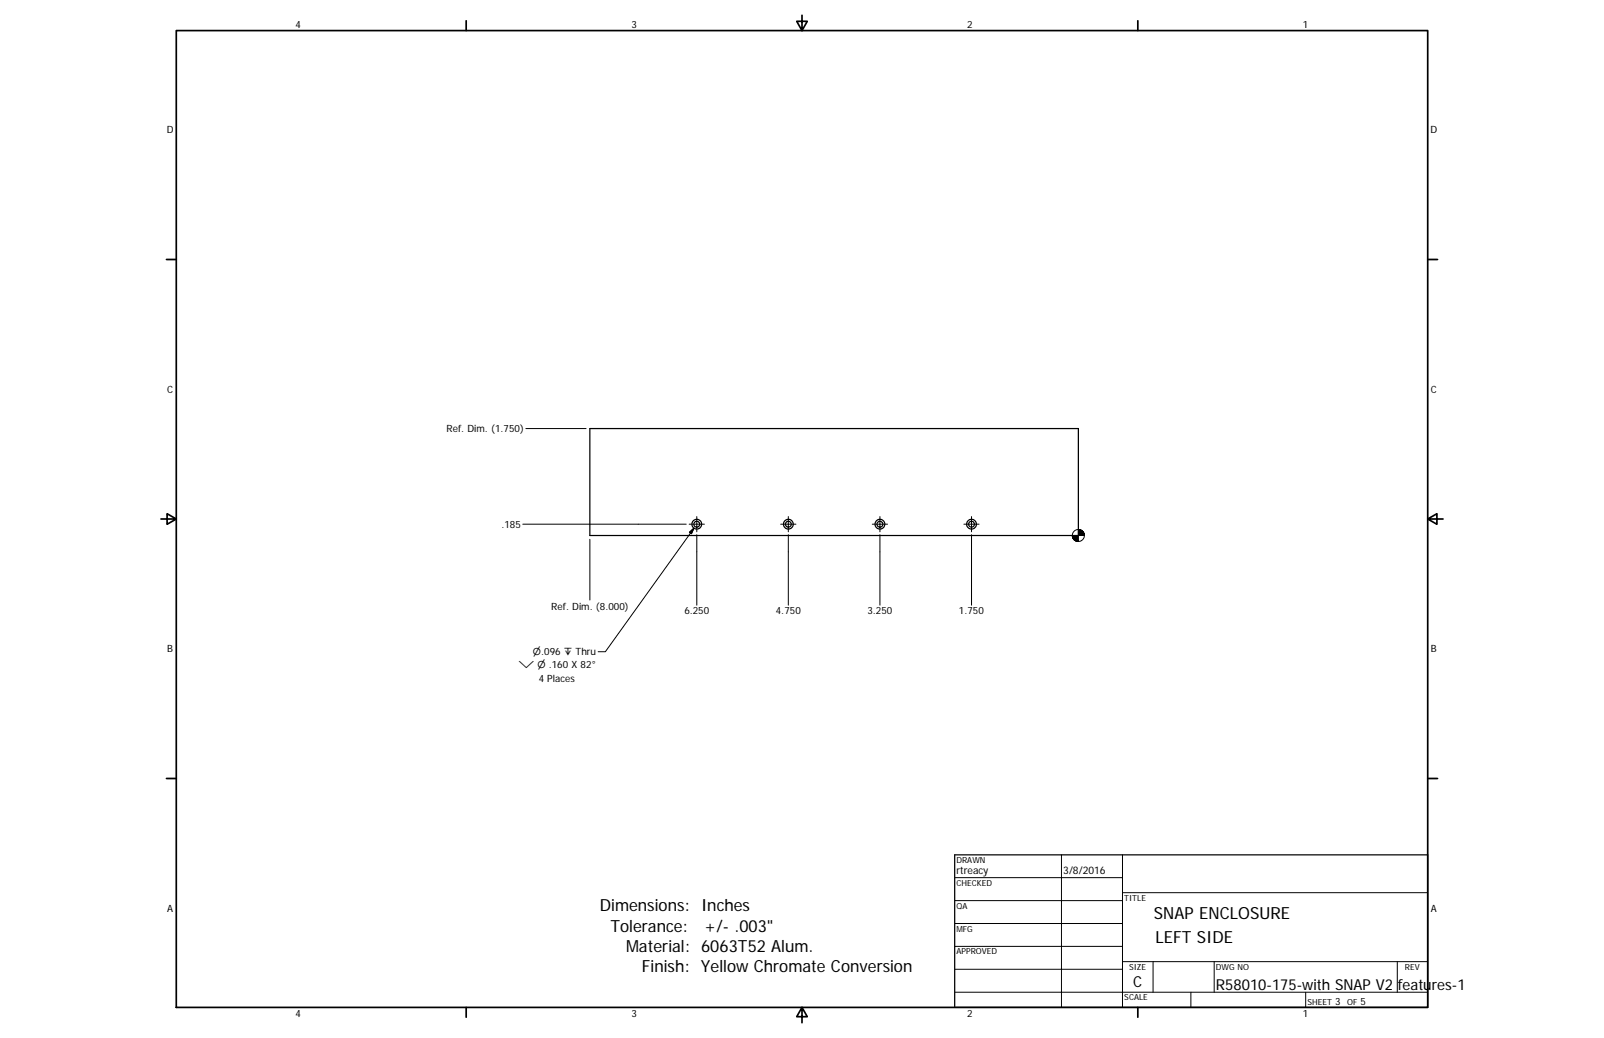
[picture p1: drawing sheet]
<svg xmlns="http://www.w3.org/2000/svg" width="432mm" height="279mm" viewBox="0 0 432 279" stroke-linecap="round" stroke-linejoin="round" font-family="sans-serif">
<g fill="none" stroke="#000" stroke-width=".33">
<path d="M158.8 115.4h131.5v28.7h-131.5zM257 230.1h127.3v41.1h-127.3z"/>
<circle cx="187.6" cy="141.1" r="1.31"/>
<circle cx="187.6" cy="141.1" r=".78"/>
<circle cx="212.2" cy="141.1" r=".78"/>
<circle cx="212.2" cy="141.1" r="1.31"/>
<circle cx="236.9" cy="141.1" r="1.31"/>
<circle cx="236.9" cy="141.1" r=".78"/>
<circle cx="261.5" cy="141.1" r=".78"/>
<circle cx="261.5" cy="141.1" r="1.32"/>
</g>
<g fill="none" stroke="#000" stroke-width=".46">
<path d="M47.5 8.2h336.8v263h-336.8zM125.5 5.6v2.6M215.9 4.1v4.1l-1.4-2.5h2.8l-1.4 2.5M306.3 5.6v2.6M44.8 69.8h2.7M384.3 69.8h2.7M43.3 139.7h4.2l-2.5-1.4v2.8l2.5-1.4M384.3 139.7l2.5 1.4v-2.8l-2.5 1.4h4.2M44.8 209.5h2.7M384.3 209.5h2.7M125.5 271.2v2.6M215.9 271.2l1.4 2.5h-2.8l1.4-2.5v4.1"/>
<path d="M306.3 271.2v2.6"/>
</g>
<g fill="none" stroke="#000" stroke-width=".27">
<path d="M141.6 115.4h16.2M187.6 139v4.2M212.2 139v4.2M236.9 139v4.2M261.5 139v4.2M140.7 141.1h44M158.8 145.2v16.3M185.5 141.1h4.1M185.6 143.3l1.2-1.1-.7 1.5zM186.8 142.2l-23.8 33.2h-2M187.6 143.9v19M210.2 141.1h4.1"/>
<path d="M212.2 143.9v19M234.8 141.1h4.1M236.9 143.9v19M259.5 141.1h4.1M261.5 143.9v19M257 236.2h45.2M285.8 230.1v41.1M302.2 230.1v41.1M257 242.4h45.2M257 248.6h45.2M257 254.7h45.2M302.2 258.8h82.1"/>
<path d="M302.2 240.3h82.1M310.4 258.8v8.3M326.9 258.8v8.3M376.2 258.8v8.3M257 267.1h127.3M257 260.9h45.2M320.6 267.1v4.1M351.5 267.1v4.1"/>
<circle cx="290.3" cy="144.1" r="1.62"/>
</g>
<g fill="#000" stroke="#000" stroke-width=".27">
<path d="M185.6 143.3l1.2-1.1-.7 1.5zM288.7 144.1l.1 .5zM288.7 144.1l.1 .7zM288.7 144.1l.2 .9zM288.7 144.1l.4 1.1zM288.7 144.1l.5 1.3zM288.7 144.1l.7 1.4zM288.7 144.1l.9 1.5zM288.7 144.1l1.1 1.6-.2-.1zM288.7 144.1l1.4 1.7zM288.7 144.1l1.6 1.7h-.2zM290.3 142.5l1.6 1.6h-1.6z"/>
<path d="M288.7 144.1h1.6v1.7zM291.8 143.7l.1 .4zM291.8 143.5l.1 .6zM291.6 143.3l.3 .8zM291.5 143.1l.4 1zM291.4 142.9l.5 1.2zM291.2 142.8l.7 1.3zM291 142.7l.9 1.4zM290.7 142.6l1.2 1.5zM290.5 142.5l1.4 1.6zM290.3 142.5h.2l1.4 1.6z"/>
</g>
<g font-size="4.5">
<text x="161.5" y="245.3">Dimensions: Inches</text>
<text x="164.3" y="250.7">Tolerance:</text>
<text x="189.6" y="250.7">+/- .003&quot;</text>
<text x="310.6" y="247.4">SNAP ENCLOSURE</text>
<text x="168.5" y="256.2">Material: 6063T52 Alum.</text>
<text x="311" y="253.7">LEFT SIDE</text>
<text x="172.8" y="261.6">Finish: Yellow Chromate Conversion</text>
</g>
<g font-size="4.1">
<text x="305.1" y="265.7">C</text>
<text x="327.3" y="266.5">R58010-175-with SNAP V2 features-1</text>
</g>
<g font-size="2.8">
<text x="257.5" y="235.2">rtreacy</text>
<text x="286.2" y="235.3">3/8/2016</text>
</g>
<g font-size="2.7">
<text x="79.6" y="7.6">4</text>
<text x="170" y="7.6">3</text>
<text x="260.3" y="7.6">2</text>
<text x="350.8" y="7.6">1</text>
<text x="44.9" y="35.9">D</text>
<text x="385.1" y="35.9">D</text>
<text x="45" y="105.8">C</text>
<text x="385.2" y="105.8">C</text>
<text x="120.2" y="116.2">Ref. Dim. (1.750)</text>
<text x="135" y="142.1">.185</text>
<text x="148.4" y="164.1">Ref. Dim. (8.000)</text>
<text x="184.2" y="165.4">6.250</text>
<text x="208.9" y="165.4">4.750</text>
<text x="233.5" y="165.4">3.250</text>
<text x="258.1" y="165.4">1.750</text>
<text x="45" y="175.6">B</text>
<text x="385.2" y="175.6">B</text>
<text x="145" y="183.7">4 Places</text>
<text x="45" y="245.4">A</text>
<text x="385.2" y="245.4">A</text>
<text x="79.6" y="273.8">4</text>
<text x="170" y="273.8">3</text>
<text x="260.3" y="273.8">2</text>
<text x="350.8" y="273.8">1</text>
<text x="359.5" y="270.6">3</text>
<text x="366.3" y="270.6">5</text>
</g>
<g font-size="2.6">
<text x="139.6" y="179.9">⌵ ⌀ .160 X 82°</text>
<text x="143.5" y="176.4">⌀.096 ↧ Thru</text>
</g>
<g font-size="2.3">
<text x="257.5" y="232.2">DRAWN</text>
<text x="257.5" y="238.4">CHECKED</text>
<text x="257.5" y="244.6">QA</text>
<text x="302.7" y="242.4">TITLE</text>
<text x="257.5" y="250.7">MFG</text>
<text x="257.5" y="256.9">APPROVED</text>
<text x="304" y="261">SIZE</text>
<text x="327.3" y="261">DWG NO</text>
<text x="378.2" y="261">REV</text>
<text x="302.7" y="269.2">SCALE</text>
<text x="352" y="270.6">SHEET</text>
<text x="362.6" y="270.6">OF</text>
</g>
</svg>
